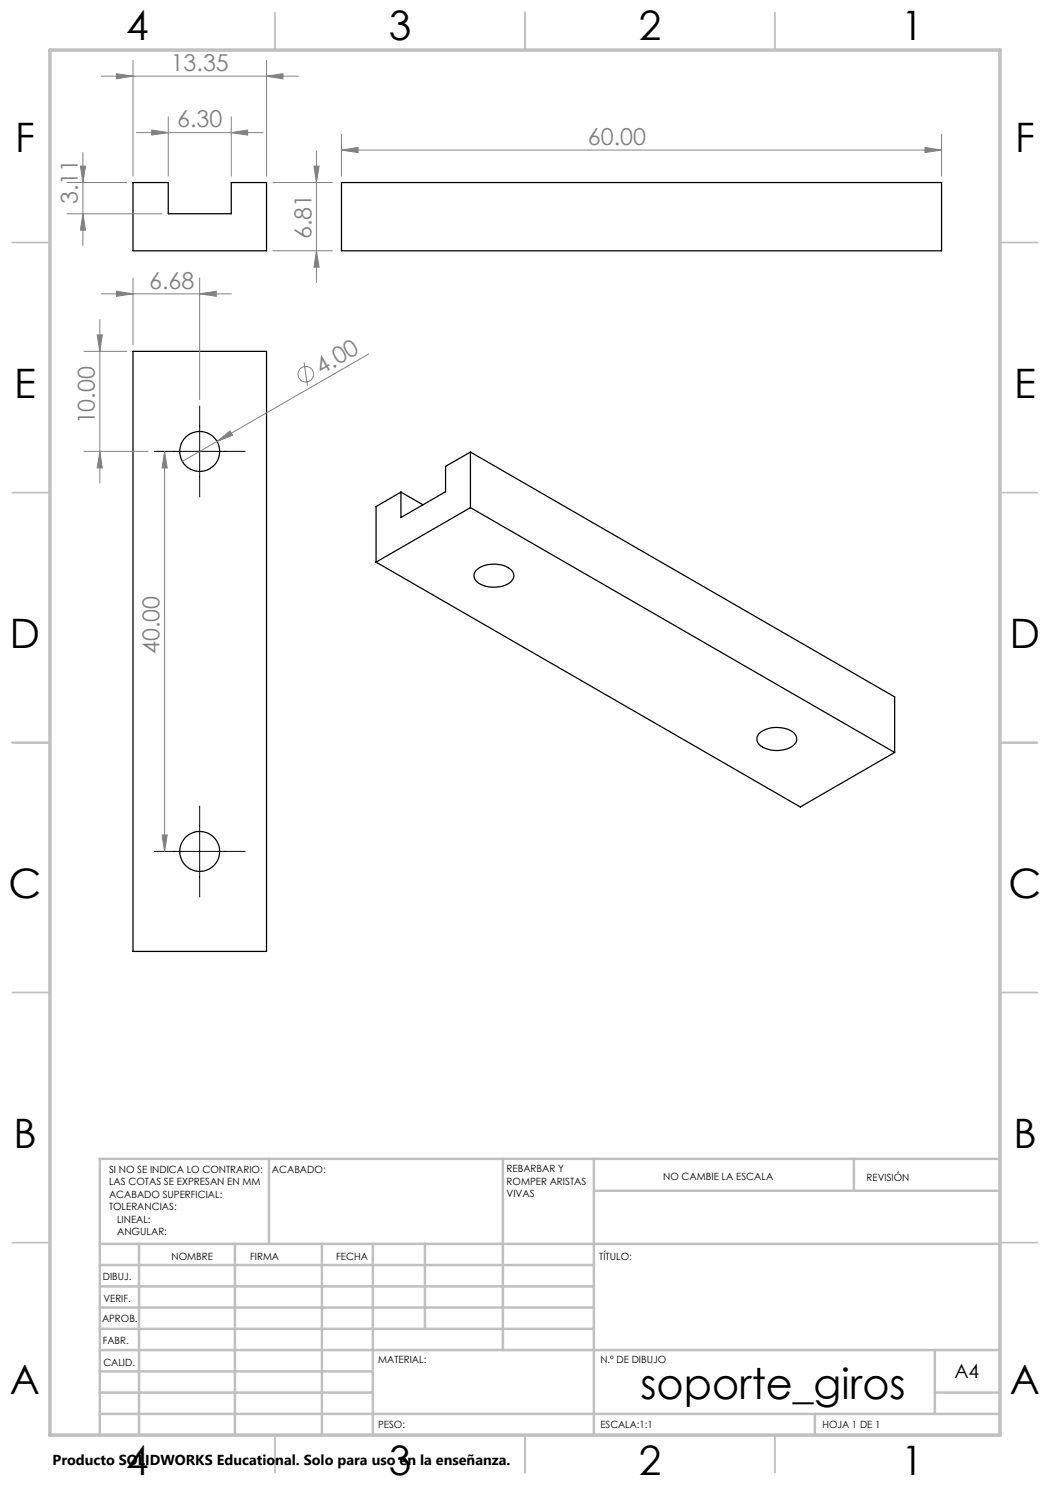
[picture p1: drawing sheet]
<svg xmlns="http://www.w3.org/2000/svg" width="210mm" height="297mm" viewBox="0 0 210 297" stroke-linecap="round" stroke-linejoin="round" font-family="sans-serif">
<g fill="none" stroke="#000" stroke-width=".25">
<path d="M26.6 36.5h7.1v6.3h12.5v-6.3h7.1v13.7h-26.7zM68.3 36.5h120v13.7h-120zM26.6 70.3h26.7v120h-26.7zM80.2 98.4l-5 2.9v11.1M80.2 98.4l4.4 2.6M94.1 90.4v11.1M94.1 90.4l84.8 49v11.1M94.1 90.4l-5 2.9v5.1l-8.9 5.1v-5.1M75.2 112.4l84.9 49 18.8-10.9M94.1 101.5l84.8 49M94.1 101.5l-18.9 10.9M95.2 114.1a5.7 5.7 0 0 1 7.1-.1 1.68 1.68 0 0 1-.8 2.8 5.8 5.8 0 0 1-6.4-.7 1.5 1.5 0 0 1 .1-2z"/>
<path d="M151.9 146.6a5.7 5.7 0 0 1 7.1 .3 1.61 1.61 0 0 1-.7 2.5 5.9 5.9 0 0 1-6.5-.5 1.57 1.57 0 0 1 .1-2.3z"/>
<circle cx="39.9" cy="90.3" r="4"/>
<circle cx="39.9" cy="170.3" r="4"/>
</g>
<g fill="none" stroke="#808080" stroke-width=".2">
<path d="M20.2 15.2h39.5M23.3 14.7l3.3 .5-3.3 .6zM26.6 12.1v23.1M53.3 15.2l3.3-.5v1.1zM53.3 12.1v23.1M13.4 36.5h11.9M16.1 33.2h1l-.5 3.3zM16.6 30.5v18.6M27.3 26.5h25.3M30.3 26l3.4 .5-3.4 .5zM33.7 23.4v11.8M46.2 26.5l3.3-.5v1z"/>
<path d="M46.2 23.4v11.8M54.6 36.5h11.9M62.8 33.2h1l-.5 3.3zM63.3 30.2v26.3M68.3 30l3.3-.5v1zM68.3 26.8v8.4M68.3 30h120M185 29.5l3.3 .5-3.3 .5zM188.3 26.8v8.4M13.4 42.8h19M16.6 42.8l.5 3.2h-1zM20.2 58.8h26.1"/>
<path d="M23.3 58.2l3.3 .6-3.3 .5zM26.6 55.6v13.4M39.9 58.8l3.4-.6v1.1zM39.9 55.6v24.3M54.6 50.2h11.9M63.3 50.2l.5 3.2h-1zM16.8 70.3h8.5M19.4 67h1.1l-.5 3.3zM20 63.9v32.7M60.8 72.5l.7 4.7M73.7 70.8l-30.3 17.5M16.8 90.3h12.8"/>
<path d="M20 90.3l.5 3.3h-1.1zM32.9 90.3l.5 3.3h-1zM32.9 90.3v80M43.4 88.3l2.6-2.1 .5 .9zM43.4 88.3l-6.9 4M32.4 167h1l-.5 3.3z"/>
<circle cx="61.2" cy="74.8" r="1.56"/>
</g>
<path d="M30.9 90.3h18.1M39.9 81.2v18.2M30.9 170.3h18.1M39.9 161.2v18.2" fill="none" stroke="#000" stroke-width=".2"/>
<g fill="none" stroke="#c0c0c0" stroke-width=".35">
<path d="M55 2.5v7.5M105 2.5v7.5M155 2.5v7.5M2.5 48.5h7.5M200 48.5h7.5M2.5 98.5h7.5M200 98.5h7.5M2.5 148.5h7.5M200 148.5h7.5M2.5 198.5h7.5M200 198.5h7.5M2.5 248.5h7.5"/>
<path d="M200 248.5h7.5M55 287v7.5M105 287v7.5M155 287v7.5"/>
</g>
<g fill="none" stroke="#c0c0c0" stroke-width=".5">
<path d="M53.8 231.8v17M100.6 231.8v38.2M118.8 231.8v55.2M118.8 238.2h81.2M170.8 231.8v6.4M200 231.8h-180v55.2M20 248.8h180M20 257.3h98.8M20 253h98.8M27.8 248.8v38.2M47 248.8v38.2M64.4 248.8v38.2"/>
<path d="M74.6 248.8v38.2M85 248.8v17M20 265.8h98.8M20 261.5h98.8M20 278.5h54.6M20 274.3h54.6M20 270h180M187 278.5h13M187 270v12.8M20 282.8h180M163 282.8v4.2"/>
</g>
<path d="M10 10h190v277h-190z" fill="none" stroke="#c0c0c0" stroke-width=".7"/>
<g fill="#808080">
<path d="M43.4 88.3l2.6-2.1 .5 .9z"/>
<path d="M46.2 26.5l3.3-.5v1zM30.3 26l3.4 .5-3.4 .5z"/>
<path d="M68.3 30l3.3-.5v1zM185 29.5l3.3 .5-3.3 .5zM23.3 58.2l3.3 .6-3.3 .5zM39.9 58.8l3.4-.6v1.1z"/>
<path d="M23.3 14.7l3.3 .5-3.3 .6zM53.3 15.2l3.3-.5v1.1z"/>
<path d="M63.3 50.2l.5 3.2h-1zM62.8 33.2h1l-.5 3.3z"/>
<path d="M16.6 42.8l.5 3.2h-1zM16.1 33.2h1l-.5 3.3zM20 90.3l.5 3.3h-1.1zM19.4 67h1.1l-.5 3.3zM32.4 167h1l-.5 3.3zM32.9 90.3l.5 3.3h-1z"/>
</g>
<text font-size="8.5" x="128.1" y="279.7">soporte_giros</text>
<g font-size="8.1">
<text x="25.2" y="8">4</text>
<text x="77.7" y="8">3</text>
<text x="127.7" y="8">2</text>
<text x="180.2" y="8">1</text>
<text x="3" y="30.4">F</text>
<text x="203" y="30.4">F</text>
<text x="2.8" y="79.6">E</text>
<text x="202.8" y="79.6">E</text>
<text x="2" y="129.6">D</text>
<text x="202" y="129.6">D</text>
<text x="1.7" y="179.6">C</text>
<text x="201.7" y="179.6">C</text>
<text x="2.7" y="229.6">B</text>
<text x="202.7" y="229.6">B</text>
<text x="2" y="278.9">A</text>
<text x="202" y="278.9">A</text>
<text x="25.2" y="295">4</text>
<text x="77.7" y="295">3</text>
<text x="127.7" y="295">2</text>
<text x="180.2" y="295">1</text>
</g>
<g font-size="4.7" fill="#808080">
<text x="34.1" y="14.2">13.35</text>
<text x="35.4" y="25.5">6.30</text>
<text x="117.6" y="29">60.00</text>
<text x="15.6" y="40.8" transform="rotate(-90 15.6 40.8)">3.11</text>
<text x="62.3" y="47.8" transform="rotate(-90 62.3 47.8)">6.81</text>
<text x="29.8" y="57.7">6.68</text>
<text x="64.2" y="75" transform="rotate(-30 64.2 75)">4.00</text>
<text x="19" y="84.9" transform="rotate(-90 19 84.9)">10.00</text>
<text x="31.9" y="130.8" transform="rotate(-90 31.9 130.8)">40.00</text>
</g>
<text font-size="3.9" x="190.9" y="275.5">A4</text>
<text font-size="2.9" x="10.5" y="292.9">Producto SOLIDWORKS Educational. Solo para uso en la enseñanza.</text>
<g font-size="2">
<text x="21.8" y="234.6">SI NO SE INDICA LO CONTRARIO:</text>
<text x="21.8" y="237.1">LAS COTAS SE EXPRESAN EN MM</text>
<text x="21.8" y="239.6">ACABADO SUPERFICIAL:</text>
<text x="54.4" y="234.6">ACABADO:</text>
<text x="101.3" y="234.5">REBARBAR Y</text>
<text x="101.3" y="237">ROMPER ARISTAS</text>
<text x="101.3" y="239.5">VIVAS</text>
<text x="132.6" y="236">NO CAMBIE LA ESCALA</text>
<text x="173.3" y="236.2">REVISIÓN</text>
<text x="21.8" y="242.1">TOLERANCIAS:</text>
<text x="23.4" y="244.6">LINEAL:</text>
<text x="23.4" y="247.1">ANGULAR:</text>
<text x="34.3" y="252">NOMBRE</text>
<text x="50" y="251.9">FIRMA</text>
<text x="67.2" y="251.9">FECHA</text>
<text x="119.9" y="251.9">TÍTULO:</text>
<text x="20.6" y="256.1">DIBUJ.</text>
<text x="20.7" y="260.3">VERIF.</text>
<text x="20.4" y="264.4">APROB.</text>
<text x="20.5" y="268.8">FABR.</text>
<text x="20.7" y="273.1">CALID.</text>
<text x="75.6" y="272.5">MATERIAL:</text>
<text x="120.1" y="272.5">N.º DE DIBUJO</text>
<text x="75.6" y="285.5">PESO:</text>
<text x="120.1" y="285.6">ESCALA:1:1</text>
<text x="164.5" y="285.6">HOJA 1 DE 1</text>
</g>
</svg>
